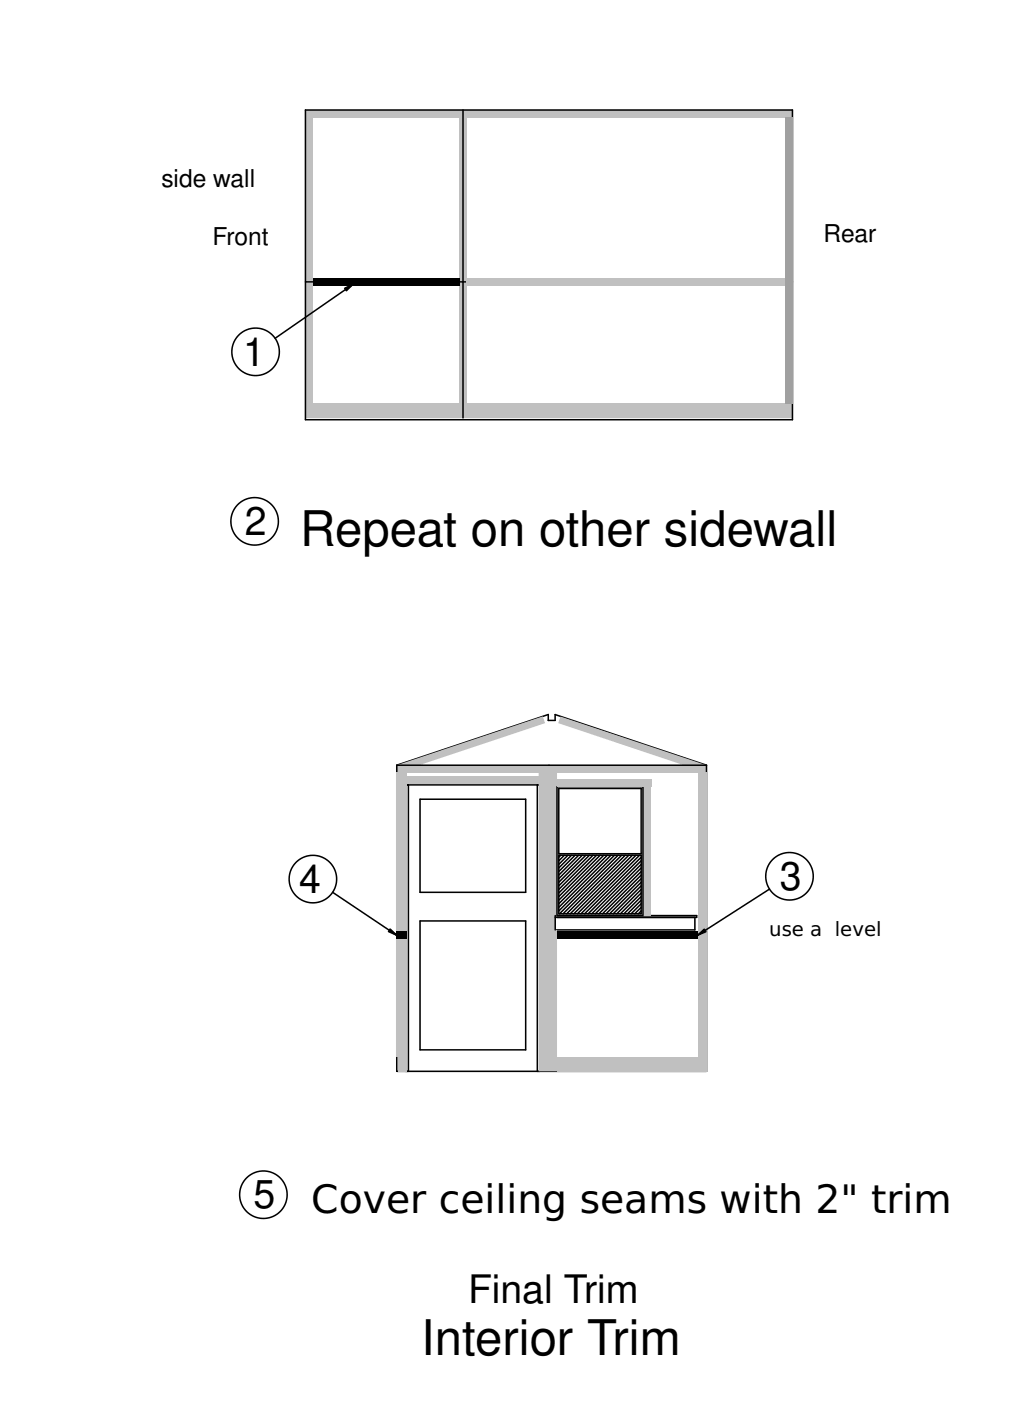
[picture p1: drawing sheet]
<svg xmlns="http://www.w3.org/2000/svg" width="165mm" height="229mm" viewBox="0 0 165 229" stroke-linecap="round" stroke-linejoin="round" font-family="sans-serif">
<g fill="#c0c0c0">
<path d="M75 19.1h1.1v46.8h-1.1z" fill-rule="evenodd"/>
<path d="M49.8 19.1h1.2v46.8h-1.2z" fill-rule="evenodd"/>
</g>
<g fill="none" stroke="#000" stroke-width=".25">
<path d="M91.2 128.7h13.4v10.6h-13.4zM91.2 139.5h13.4v9.6h-13.4zM91.5 139.5l-.3 .4M92.1 139.5l-.9 1M92.7 139.5l-1.5 1.5M93.2 139.5l-2 2.1M93.8 139.5l-2.6 2.7M94.4 139.5l-3.2 3.3M95 139.5l-3.8 3.9M95.6 139.5l-4.4 4.5M96.2 139.5l-5 5M96.7 139.5l-5.5 5.6"/>
<path d="M97.3 139.5l-6.1 6.2M97.9 139.5l-6.7 6.8M98.5 139.5l-7.3 7.4M99.1 139.5l-7.9 8M99.7 139.5l-8.5 8.5M100.3 139.5l-9.1 9.1M100.8 139.5l-9.5 9.6M101.4 139.5l-9.5 9.6M102 139.5l-9.6 9.6M102.6 139.5l-9.6 9.6M103.2 139.5l-9.6 9.6M103.8 139.5l-9.6 9.6"/>
<path d="M104.3 139.5l-9.5 9.6M104.6 139.9l-9.2 9.2M104.6 148.6l-.5 .5M104.6 148l-1.1 1.1M104.6 147.5l-1.6 1.6M104.6 146.9l-2.2 2.2M104.6 146.3l-2.8 2.8M104.6 145.7l-3.4 3.4M104.6 145.1l-4 4M104.6 144.5l-4.6 4.6M104.6 144l-5.1 5.1M104.6 143.4l-5.7 5.7"/>
<path d="M104.6 142.8l-6.3 6.3M104.6 142.2l-6.9 6.9M104.6 141.6l-7.5 7.5M104.6 141l-8.1 8.1M104.6 140.4l-8.6 8.7"/>
</g>
<g fill="#c0c0c0">
<path d="M49.8 18h79.5v1.1h-79.5z" fill-rule="evenodd"/>
<path d="M49.8 65.9h79.5v2.3h-79.5z" fill-rule="evenodd"/>
</g>
<path d="M64.7 124.9l24.7-8.3v1h1.2v-1l24.7 8.3" fill="none" stroke="#000" stroke-width=".25"/>
<g fill="#c0c0c0">
<path d="M64.7 124.9h50.6v1.1h-50.6z" fill-rule="evenodd"/>
<path d="M64.7 124.9l23.9-8 .3 1.1-20.4 6.8z" fill-rule="evenodd"/>
<path d="M91.4 116.9l23.9 8h-3.7l-20.5-6.9z" fill-rule="evenodd"/>
</g>
<g fill="none" stroke="#000" stroke-width=".25">
<path d="M49.8 18h79.5v50.5h-79.5zM49.8 46h79.5"/>
<circle cx="41.7" cy="57.4" r="3.9"/>
<circle cx="41.5" cy="85.1" r="3.9"/>
<circle cx="51" cy="143.4" r="3.9"/>
<circle cx="128.8" cy="143" r="3.9"/>
<circle cx="43" cy="194.9" r="3.9"/>
</g>
<path d="M128.1 19.1h1.2v46.8h-1.2z" fill-rule="evenodd" fill="#a0a0a0"/>
<path d="M75.5 18v50.2M115.3 124.9v49.9" fill="none" stroke="#000" stroke-width=".25"/>
<path d="M76.1 45.4h52v1.2h-52z" fill-rule="evenodd" fill="#c0c0c0"/>
<path d="M51 45.4h24v1.2h-24z" fill-rule="evenodd" fill="#000"/>
<path d="M66.2 128.1h21.9M66.6 128.1v46.7M68.5 130.4h17.3v15.2h-17.3zM87.7 128.1v46.7M90.9 128.4h14M115.3 124.9h-50.6v49.9h50.6M68.5 150.3h17.3v21h-17.3zM90.6 149.4h23.1v.3h-23.1M113.4 149.7v2h-22.8M66 174.8v-47.3h22.2v47.3M66.2 174.8v-47.2h21.9v47.2" fill="none" stroke="#000" stroke-width=".25"/>
<g fill="#c0c0c0">
<path d="M65 172.5h1.4v2.3h-1.4z" fill-rule="evenodd"/>
<path d="M64.7 126h1.7v46.5h-1.7z" fill-rule="evenodd"/>
<path d="M87.9 126h3v23.4h-.3v2.3h.3v23.1h-3z" fill-rule="evenodd"/>
</g>
<path d="M90.9 128.4v21M90.6 149.4v2.3" fill="none" stroke="#000" stroke-width=".25"/>
<g fill="#c0c0c0">
<path d="M66.4 126.7h21.5v1.2h-21.5z" fill-rule="evenodd"/>
<path d="M90.9 172.5h24.4v2.3h-24.4z" fill-rule="evenodd"/>
<path d="M104.9 128.4h1.2v21h-1.2z" fill-rule="evenodd"/>
</g>
<path d="M104.9 128.4v21" fill="none" stroke="#000" stroke-width=".25"/>
<g fill="#c0c0c0">
<path d="M90.9 127.2h15.5v1.2h-15.5z" fill-rule="evenodd"/>
<path d="M113.8 126h1.5v46.5h-1.5z" fill-rule="evenodd"/>
</g>
<g fill="#000">
<path d="M56.2 47l1.4-.6-1.1 1zM63.7 151.6l1 1-1.3-.6zM113.8 152.6l1.1-1 .3 .4z"/>
<path d="M64.7 152h1.7v1.2h-1.7z" fill-rule="evenodd"/>
<path d="M90.9 152h22.9v1.2h-22.9z" fill-rule="evenodd"/>
</g>
<path d="M56.2 47l1.4-.6-1.1 1zM63.7 151.6l1 1-1.3-.6zM113.8 152.6l1.1-1 .3 .4z" fill="#000" stroke="#000" stroke-width=".25"/>
<path d="M57.6 46.4l-12.7 8.8M54.3 145.6l10.4 7M125.5 145.1l-11.7 7.5" fill="none" stroke="#000" stroke-width=".25"/>
<g font-size="8">
<text x="49" y="89">Repeat on other sidewall</text>
<text x="68.7" y="221.1">Interior Trim</text>
</g>
<g font-size="6.4">
<text x="39.7" y="59.7">1</text>
<text x="39.9" y="87.3">2</text>
<text x="48.8" y="145.8">4</text>
<text x="127.2" y="145.2">3</text>
<text x="41.4" y="197.1">5</text>
<text x="50.8" y="197.9">Cover ceiling seams with 2&quot; trim</text>
<text x="76.4" y="212.6">Final Trim</text>
</g>
<g font-size="4">
<text x="26.3" y="30.5">side wall</text>
<text x="34.6" y="39.9">Front</text>
<text x="134.4" y="39.4">Rear</text>
</g>
<text font-size="3.2" x="125.5" y="152.7">use a level</text>
</svg>
